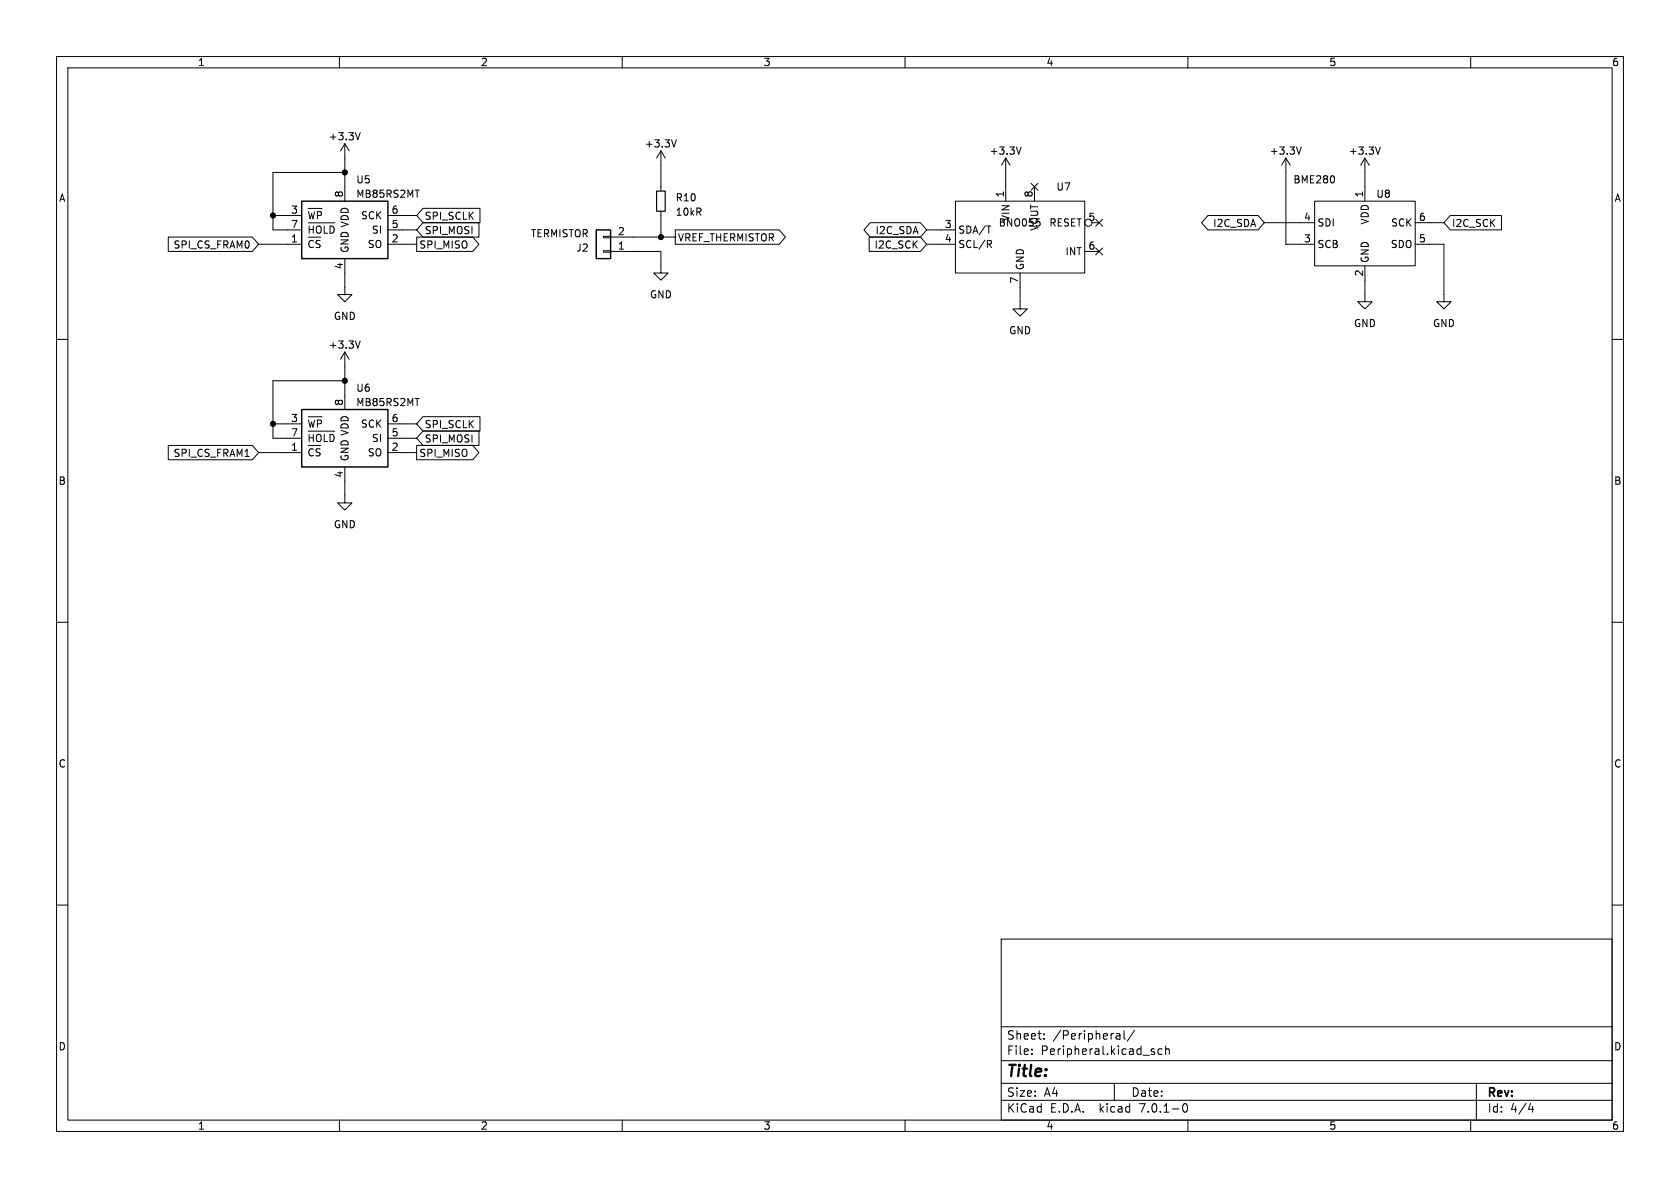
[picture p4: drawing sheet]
<svg xmlns="http://www.w3.org/2000/svg" width="297mm" height="210mm" viewBox="0 0 297 210" stroke-linecap="round" stroke-linejoin="round" font-family="sans-serif">
<g fill="none" stroke="#000" stroke-width=".18">
<path d="M10 10h277v190h-277zM12 12h273v186h-273zM60 10v2M110 10v2M160 10v2M210 10v2M260 10v2M48.3 38.1h5M54.5 39.4h4.7M54.5 36.8h2.5M54.5 37.4l.3 1.3M54.7 40v1.2"/>
<path d="M55.4 40v1.2M55.6 37.4l-.3 1.3M56.8 37.7l-.2-.3h-.5v1.3M57.3 40v1.2M58.3 40v1.2M61 25.4v10.2M61 25.4l-.8 1.3M61 25.4l.7 1.3M61 30.5h-12.7v10.1h5M63.7 23.4l-.4 1.3M68.6 38.1h5.1M74.8 36.8h10.1v2.6h-10.1l-1.1-1.3z"/>
<path d="M74.8 39.4h9.9v2.5h-9.9l-1.1-1.3zM116.8 26.7v7.1M116.8 37.3v4.6M116.8 26.7l-.7 1.2M116.8 26.7l.8 1.2M119.6 24.7l-.5 1.3M153.8 39.4h8.9l1.1 1.2-1.1 1.3h-8.9l-1.1-1.3zM168.9 35.6h22.9v12.7h-22.9zM177.8 27.9l-.8 1.3M177.8 27.9v7.7M177.8 27.9l.8 1.3M180.5 26l-.4 1.3"/>
<path d="M182.3 32.4l1.2 1.2M182.9 33v2.6M183.5 32.4l-1.2 1.2M193 39.4h1.3M193.7 38.8l1.2 1.2M194.9 38.8l-1.2 1.2M213.5 38.1h8.9l1.1 1.3-1.1 1.2h-8.9l-1.1-1.2zM223.5 39.4h8.9M227.3 27.9l-.7 1.3M227.3 27.9v15.3h5.1M227.3 27.9l.8 1.3M230.1 26l-.5 1.3"/>
<path d="M232.4 35.6h17.8v11.4h-17.8zM241.3 27.9l-.8 1.3M241.3 27.9v7.7M241.3 27.9l.8 1.3M244 26l-.4 1.3M250.2 39.4h5.1M256.4 38.1h9v2.5h-9l-1.1-1.2zM10 60h2M29.7 41.9h14.9l1.1 1.3-1.1 1.3h-14.9zM45.7 43.2h7.6M61 45.7v6.4h1.2l-1.2 1.2-1.3-1.2h1.3M68.6 43.2h5.1"/>
<path d="M68.6 40.6h5.1M73.7 41.9h9.9l1.1 1.3-1.1 1.3h-9.9zM106.7 41.8h1.2v.2h-1.2zM106.7 44.3h1.2v.3h-1.2zM107.9 44.5h8.9v3.8h1.3l-1.3 1.2-1.2-1.2h1.2M107.9 41.9h11.5M119.4 40.6h18.3l1.2 1.3-1.2 1.3h-18.3zM153.7 41.9h9l1.1 1.3-1.1 1.3h-9zM163.8 43.2h5.1M163.8 40.6h5.1M174.9 43.2l.4 .6M175.2 42.6l.1 .1-.1 .4"/>
<path d="M180.3 48.3v6.3h1.3l-1.3 1.3-1.2-1.3h1.2M191.8 44.5h2.5M193.7 43.8l1.2 1.3M194.9 43.8l-1.2 1.3M241.3 47v6.3h1.3l-1.3 1.3-1.3-1.3h1.3M250.2 43.2h5.1v10.1h1.2l-1.2 1.3-1.3-1.3h1.3M285 60h2M29.7 78.7h14.9l1.1 1.3-1.1 1.3h-14.9zM48.3 74.9h5M54.5 73.7h2.5M54.5 76.2h4.7M54.5 74.2l.3 1.3"/>
<path d="M54.7 76.8v1.3M55.4 76.8v1.3M55.6 74.2l-.3 1.3M56.8 74.5l-.2-.3h-.5v1.3M57.3 76.8v1.3M58.3 76.8v1.3M61 62.2l-.8 1.3M61 62.2v10.2M61 62.2l.7 1.3M61 67.3h-12.7v10.2h5M63.7 60.3l-.4 1.2M68.6 74.9h5.1"/>
<path d="M68.6 77.5h5.1M73.7 78.7h9.9l1.1 1.3-1.1 1.3h-9.9zM74.8 76.2h9.9v2.5h-9.9l-1.1-1.2zM74.8 73.7h10.1v2.5h-10.1l-1.1-1.3zM45.7 80h7.6M61 82.6v6.3h1.2l-1.2 1.3-1.3-1.3h1.3M68.6 80h5.1M10 110h2M285 110h2M10 160h2M285 160h2M177 166h108v32h-108z"/>
<path d="M60 198v2M110 198v2M160 198v2M177 194.5h108M177 191.5h108M177 187.5h108M177 181.5h108M182.4 186.3v.1M182.4 185.5v.1M184.6 183.6v.1M184.6 182.8v.1M197 191.5v3"/>
<path d="M197.5 182.7h.3l.2 .2v.8M198 183.6l-.5 .1M198 183.1h-.5M198.7 182.2v1.3l.2 .2M200.6 182.1l-1.3 2M203.9 185.9l.2 .2-.2 .3M203.9 185.4l.2 .1M205.4 185.5l-.4-.1-.3 .3v.4l.2 .2h.5M206.1 185.5l.2-.1 .3 .1 .1 .9M206.1 184.9v1.5M209.2 195.2l.2-.1a.81 .81 0 0 1 .6 .6 .81 .81 0 0 1-.3 .8l-.1 .1a.81 .81 0 0 1-.4-1.4zM210 198v2"/>
<path d="M260 198v2M261 191.5v6.5M270.2 196.1h.9M270.9 195.6v1"/>
<circle cx="192.4" cy="39.4" r=".63"/>
</g>
<path d="M53.3 35.6h15.3v10.1h-15.3zM105.4 40.6h2.5v5.1h-2.5zM53.3 72.4h15.3v10.2h-15.3z" fill="none" stroke="#000" stroke-width=".25"/>
<path d="M116.1 33.8h1.5v3.5h-1.5z" fill="none" stroke="#000" stroke-width=".2"/>
<g fill="#000" stroke="#000" stroke-width=".18">
<circle cx="48.3" cy="38.1" r=".46"/>
<circle cx="61" cy="30.5" r=".46"/>
<circle cx="116.8" cy="41.9" r=".46"/>
<circle cx="48.3" cy="74.9" r=".46"/>
<circle cx="61" cy="67.3" r=".46"/>
</g>
<text font-size="2.8" x="178" y="190.8">Title:</text>
<g font-size="2.1">
<text x="178" y="183.9">Sheet:</text>
<text x="186.2" y="183.9">/Peripheral/</text>
<text x="178" y="186.6">File:</text>
<text x="184" y="186.6">Peripheral.kicad_sch</text>
<text x="178" y="196.8">KiCad</text>
<text x="178" y="194">Size:</text>
<text x="184.6" y="194">A4</text>
<text x="185.7" y="196.8">E.D.A.</text>
<text x="194.4" y="196.8">kicad</text>
<text x="200" y="194">Date:</text>
<text x="201.5" y="196.8">7.0.1-0</text>
<text x="263" y="194.2">Rev:</text>
<text x="263" y="196.8">Id:</text>
<text x="267" y="196.8">4/4</text>
</g>
<g font-size="1.8">
<text x="35" y="11.8">1</text>
<text x="85" y="11.8">2</text>
<text x="135" y="11.8">3</text>
<text x="185" y="11.8">4</text>
<text x="235" y="11.8">5</text>
<text x="285" y="11.8">6</text>
<text x="58.1" y="25">+3.3V</text>
<text x="113.9" y="26.2">+3.3V</text>
<text x="174.9" y="27.5">+3.3V</text>
<text x="224.4" y="27.5">+3.3V</text>
<text x="238.4" y="27.5">+3.3V</text>
<text x="10.4" y="35.8">A</text>
<text x="60.7" y="35" transform="rotate(-90 60.7 35)">8</text>
<text x="62.9" y="32.6">U5</text>
<text x="62.9" y="35.1">MB85RS2MT</text>
<text x="119.4" y="35.8">R10</text>
<text x="177.5" y="35" transform="rotate(-90 177.5 35)">1</text>
<text x="182.6" y="35" transform="rotate(-90 182.6 35)">8</text>
<text x="186.7" y="33.8">U7</text>
<text x="228.6" y="32.6">BME280</text>
<text x="241" y="35" transform="rotate(-90 241 35)">1</text>
<text x="243.3" y="35.1">U8</text>
<text x="285.4" y="35.8">A</text>
<text x="51.4" y="37.8">3</text>
<text x="51.4" y="40.4">7</text>
<text x="54.4" y="39.5">~{WP}</text>
<text x="63.7" y="38.9">SCK</text>
<text x="65.6" y="41.5">SI</text>
<text x="69.2" y="40.4">5</text>
<text x="69.2" y="37.8">6</text>
<text x="75.1" y="39">SPI_SCLK</text>
<text x="75.1" y="41.6">SPI_MOSI</text>
<text x="109.2" y="41.7">2</text>
<text x="119.4" y="38.3">10kR</text>
<text x="154.7" y="41.6">I2C_SDA</text>
<text x="167" y="40.4">3</text>
<text x="169.4" y="41.5">SDA/T</text>
<text x="176.5" y="40.2">BNO055</text>
<text x="178.6" y="39.2" transform="rotate(-90 178.6 39.2)">VIN</text>
<text x="183.7" y="40.9" transform="rotate(-90 183.7 40.9)">VOUT</text>
<text x="185.4" y="40.2">RESET</text>
<text x="192.4" y="39.1">5</text>
<text x="214.3" y="40.3">I2C_SDA</text>
<text x="230.5" y="39.1">4</text>
<text x="232.9" y="40.2">SDI</text>
<text x="242.1" y="39.8" transform="rotate(-90 242.1 39.8)">VDD</text>
<text x="245.8" y="40.2">SCK</text>
<text x="250.8" y="39.1">6</text>
<text x="256.7" y="40.3">I2C_SCK</text>
<text x="30.6" y="44.1">SPI_CS_FRAM0</text>
<text x="51.4" y="42.9">1</text>
<text x="54.4" y="44.6">~{CS}</text>
<text x="54.4" y="42.1">~{HOLD}</text>
<text x="60.7" y="47.7" transform="rotate(-90 60.7 47.7)">4</text>
<text x="61.8" y="44.7" transform="rotate(-90 61.8 44.7)">GND VDD</text>
<text x="64.9" y="44">SO</text>
<text x="69.2" y="42.9">2</text>
<text x="74.1" y="44.1">SPI_MISO</text>
<text x="93.8" y="42.1">TERMISTOR</text>
<text x="101.8" y="44.6">J2</text>
<text x="109.2" y="44.2">1</text>
<text x="119.9" y="42.8">VREF_THERMISTOR</text>
<text x="154.5" y="44.1">I2C_SCK</text>
<text x="167" y="42.9">4</text>
<text x="169.4" y="44">SCL/R</text>
<text x="181.2" y="47.8" transform="rotate(-90 181.2 47.8)">GND</text>
<text x="188.2" y="45.3">INT</text>
<text x="192.4" y="44.2">6</text>
<text x="230.5" y="42.9">3</text>
<text x="232.9" y="44">SCB</text>
<text x="242.1" y="46.5" transform="rotate(-90 242.1 46.5)">GND</text>
<text x="245.7" y="44">SDO</text>
<text x="250.8" y="42.9">5</text>
<text x="114.8" y="52.9">GND</text>
<text x="180.1" y="50.2" transform="rotate(-90 180.1 50.2)">7</text>
<text x="241" y="48.9" transform="rotate(-90 241 48.9)">2</text>
<text x="59" y="56.7">GND</text>
<text x="178.3" y="59.2">GND</text>
<text x="239.3" y="58">GND</text>
<text x="253.3" y="58">GND</text>
<text x="58.1" y="61.8">+3.3V</text>
<text x="60.7" y="71.8" transform="rotate(-90 60.7 71.8)">8</text>
<text x="62.9" y="69.4">U6</text>
<text x="62.9" y="71.9">MB85RS2MT</text>
<text x="51.4" y="74.7">3</text>
<text x="51.4" y="77.2">7</text>
<text x="54.4" y="76.4">~{WP}</text>
<text x="63.7" y="75.8">SCK</text>
<text x="69.2" y="77.2">5</text>
<text x="69.2" y="74.7">6</text>
<text x="75.1" y="75.8">SPI_SCLK</text>
<text x="30.6" y="80.9">SPI_CS_FRAM1</text>
<text x="51.4" y="79.8">1</text>
<text x="54.4" y="81.4">~{CS}</text>
<text x="54.4" y="78.9">~{HOLD}</text>
<text x="61.8" y="81.5" transform="rotate(-90 61.8 81.5)">GND VDD</text>
<text x="64.9" y="80.8">SO</text>
<text x="65.6" y="78.3">SI</text>
<text x="69.2" y="79.8">2</text>
<text x="74.1" y="80.9">SPI_MISO</text>
<text x="75.1" y="78.4">SPI_MOSI</text>
<text x="10.3" y="85.8">B</text>
<text x="60.7" y="84.5" transform="rotate(-90 60.7 84.5)">4</text>
<text x="285.3" y="85.8">B</text>
<text x="59" y="93.5">GND</text>
<text x="10.3" y="135.8">C</text>
<text x="285.3" y="135.8">C</text>
<text x="10.3" y="185.8">D</text>
<text x="285.3" y="185.8">D</text>
<text x="35" y="199.8">1</text>
<text x="85" y="199.8">2</text>
<text x="135" y="199.8">3</text>
<text x="185" y="199.8">4</text>
<text x="235" y="199.8">5</text>
<text x="285" y="199.8">6</text>
</g>
</svg>
